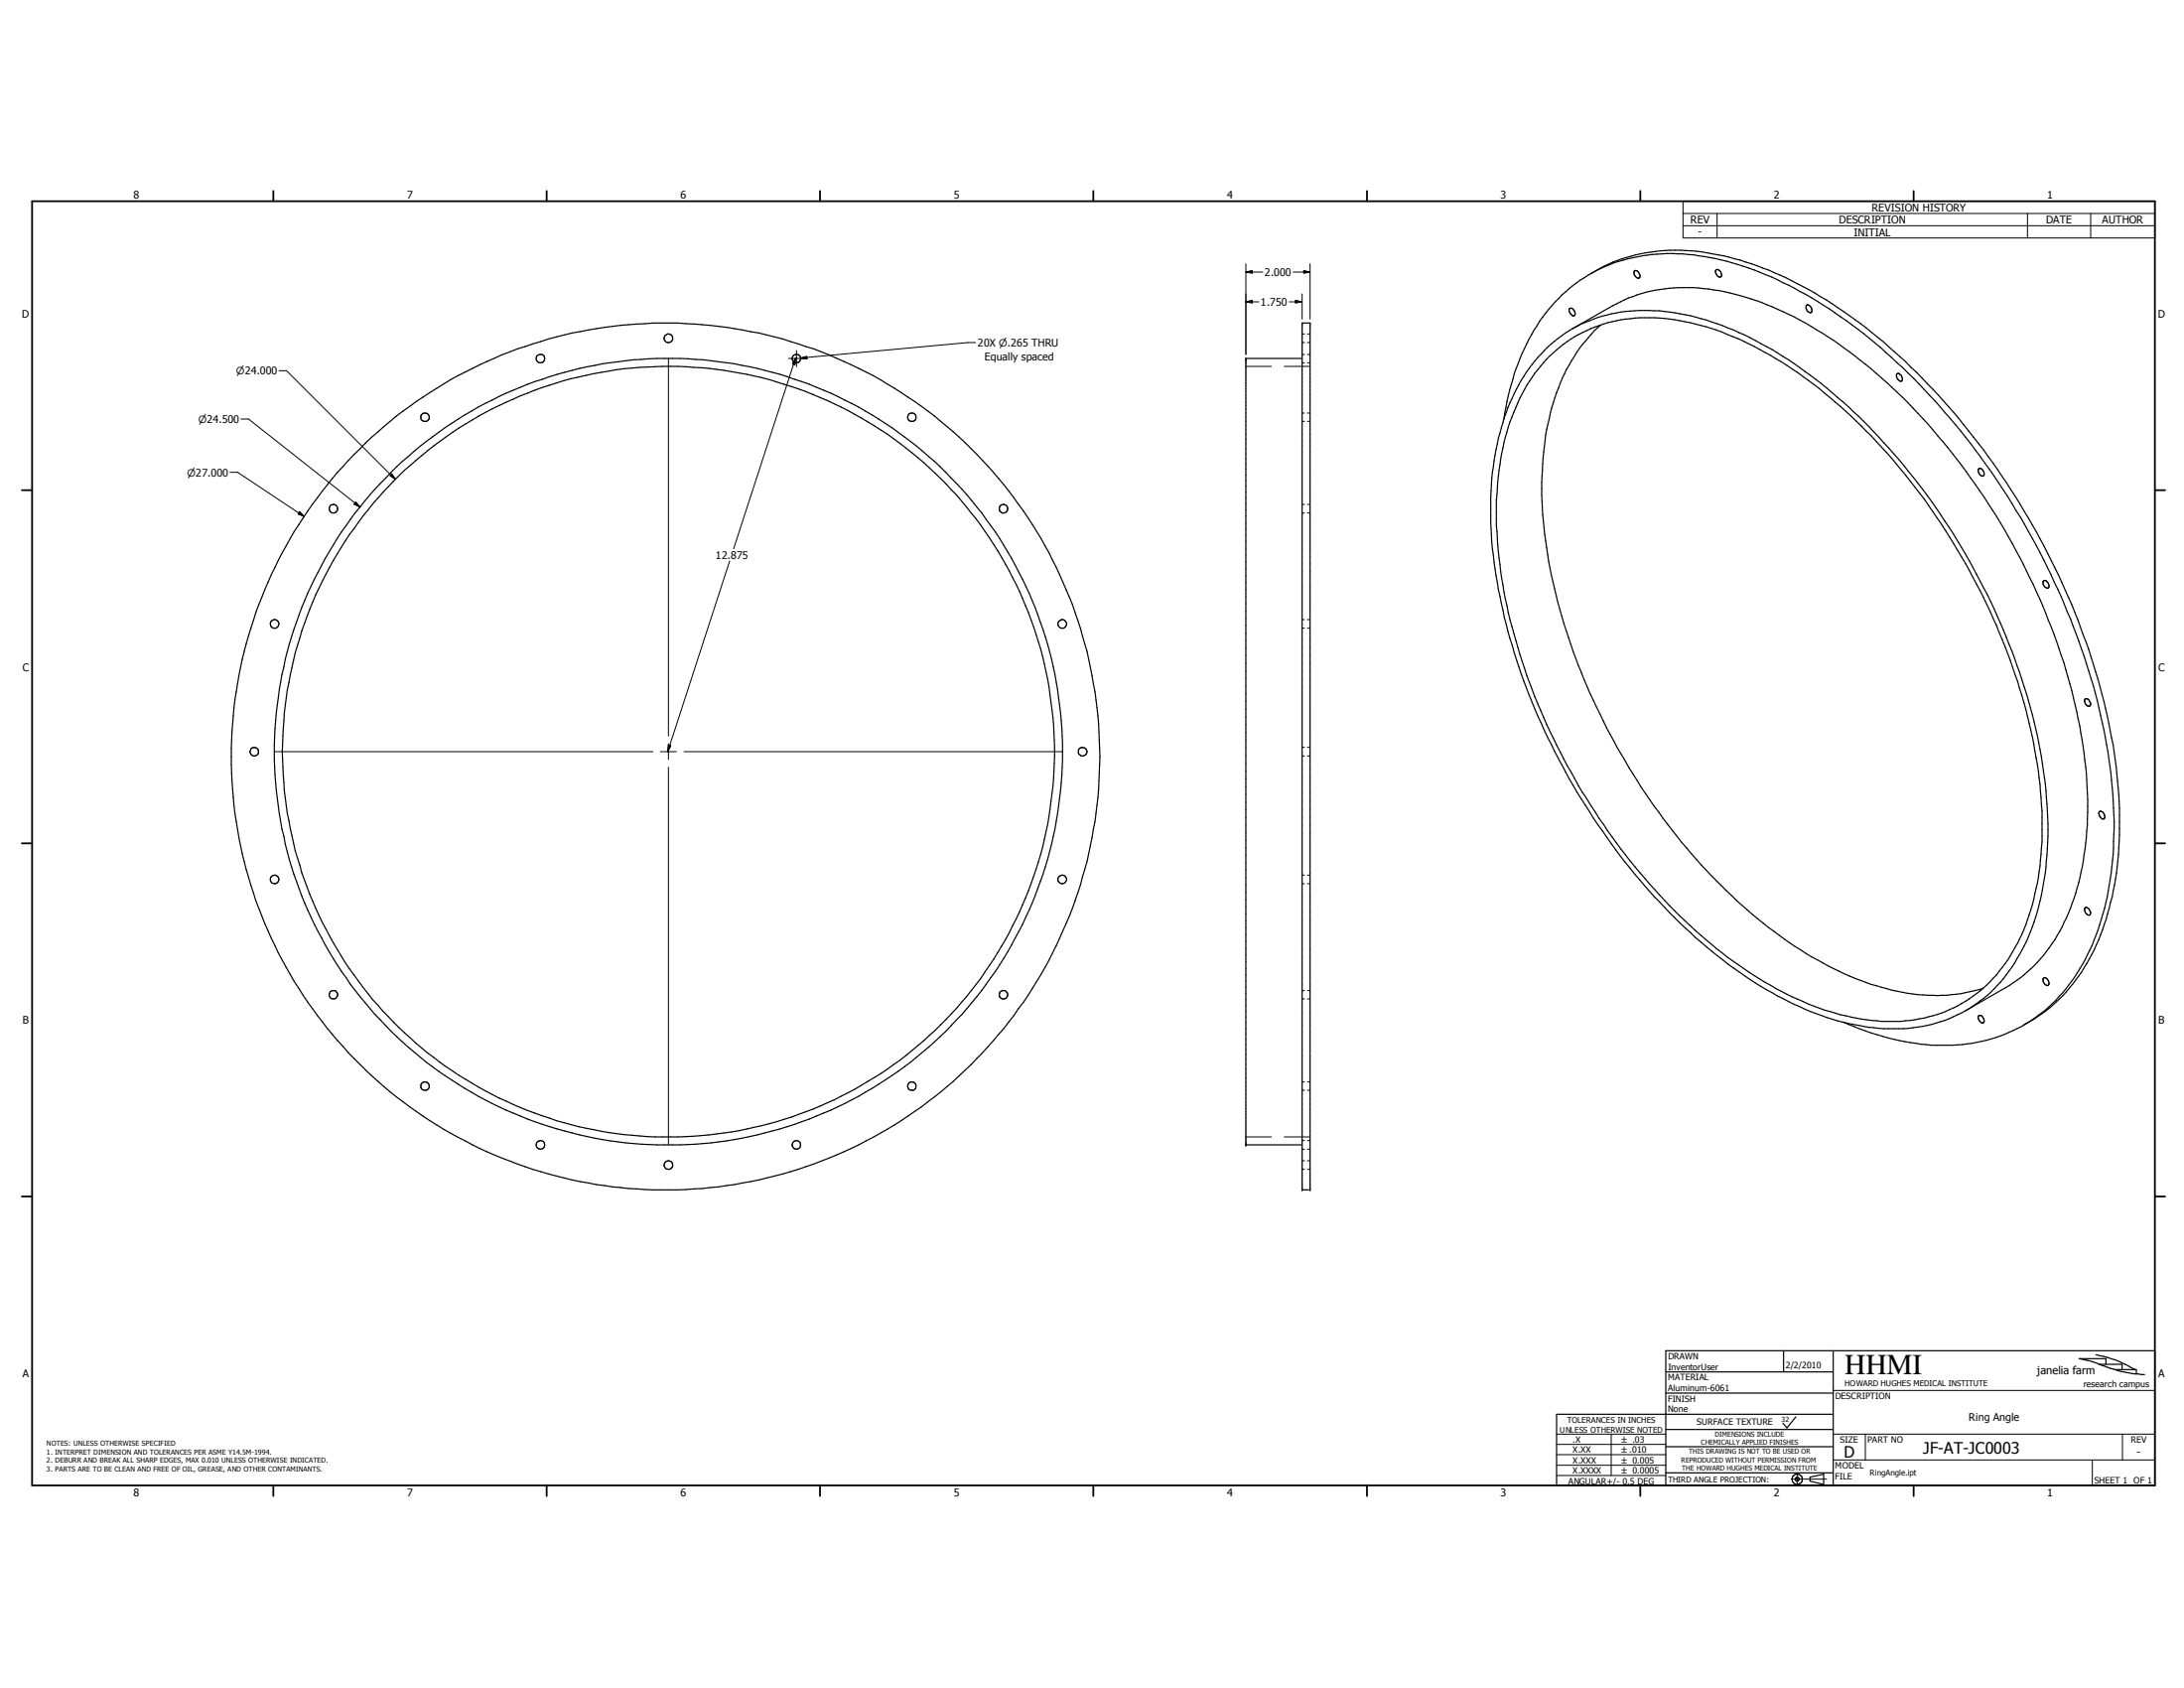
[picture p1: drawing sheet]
<svg xmlns="http://www.w3.org/2000/svg" width="279mm" height="216mm" viewBox="0 0 279 216" stroke-linecap="round" stroke-linejoin="round" font-family="sans-serif">
<g fill="none" stroke="#000" stroke-width=".15">
<path d="M200.8 39.5a.58 .58 0 0 1 .6 .2 .58 .58 0 0 1 0 .7 .71 .71 0 0 1-.6-.9zM204.2 34.6l-.7 .4M204.3 34.6a21.8 21.8 0 0 1 13-1.9 36.5 36.5 0 0 1 13 4.6 61 61 0 0 1 11 7.8l2.8 2.6a78.1 78.1 0 0 1 5.4 5.9 92.1 92.1 0 0 1 19 37 62.8 62.8 0 0 1 1.8 18.7 34.1 34.1 0 0 1-3.9 14.1 20.6 20.6 0 0 1-6.7 7.2M209 34.7l.2-.1a.64 .64 0 0 1 .5 1 .63 .63 0 0 1-.7-.5zM219.5 34.6l.1-.1a.66 .66 0 0 1 .5 .9 .68 .68 0 0 1-.6-.8zM231.2 39a.62 .62 0 0 1 .5 .4 .62 .62 0 0 1-.1 .6 .64 .64 0 0 1-.4-1zM45.3 58.1a55.6 55.6 0 0 1 94.2 27.2 56.6 56.6 0 0 1 1.2 11.5 56.3 56.3 0 0 1-.6 8.3 55.6 55.6 0 0 1-64.8 46.2 55.6 55.6 0 0 1-44.5-66 55.5 55.5 0 0 1 14.5-27.2zM159.4 45.8h.1M159.4 45.8h7.2M159.4 45.8v100.6M166.6 41.3h.1M166.6 41.3h1"/>
<path d="M166.6 41.3v110.9M167.6 41.3h.1M167.6 41.3v110.9M192.4 53.6a28.4 28.4 0 0 1 5.7-14 21.5 21.5 0 0 1 12.4-7.3 27.4 27.4 0 0 1 13.6 1.4 51.4 51.4 0 0 1 16.1 9.4 74.5 74.5 0 0 1 10.4 10.4l3.1 4a91.5 91.5 0 0 1 16.1 35 61.8 61.8 0 0 1 1.3 10.9v3.4a35.9 35.9 0 0 1-3.2 14.7 21 21 0 0 1-11.4 10.8 21.8 21.8 0 0 1-10.8 1.3 35.4 35.4 0 0 1-9.9-2.9M197.6 44.8a17.9 17.9 0 0 1 14-5 25.4 25.4 0 0 1 7.4 1.4 44.2 44.2 0 0 1 12.6 6.8 76 76 0 0 1 17.7 19.4 81.7 81.7 0 0 1 11.9 29.4 52.4 52.4 0 0 1 .5 14.8 27.4 27.4 0 0 1-4.3 12.1 17.6 17.6 0 0 1-13.9 7.9 22.1 22.1 0 0 1-5.1-.3 36.2 36.2 0 0 1-13.1-5.1 66.8 66.8 0 0 1-16.8-15.2 82.7 82.7 0 0 1-16.8-35.6 51.9 51.9 0 0 1-.9-13.4 30.1 30.1 0 0 1 4.5-14.4l1.5-1.9zM197.9 45.9a17.3 17.3 0 0 1 11.9-5.3 30 30 0 0 1 13.9 3.4 56.1 56.1 0 0 1 16.4 12.5 81.2 81.2 0 0 1 20.1 38.7 66.1 66.1 0 0 1 1 8.5v4a33.4 33.4 0 0 1-2.5 11.8 19.4 19.4 0 0 1-7.2 8.6 17.9 17.9 0 0 1-8.3 2.5h-2.5a30.7 30.7 0 0 1-9.3-2.2 51.1 51.1 0 0 1-14.5-9.4 83.5 83.5 0 0 1-19-26.3 82.7 82.7 0 0 1-4.9-14.3l-.2-.9a58 58 0 0 1-1.4-10.3 43.5 43.5 0 0 1 .7-9.2 26.1 26.1 0 0 1 4.2-10.2zM201.2 42l5.1-2.9a20.3 20.3 0 0 1 13.6-1.9 41.2 41.2 0 0 1 16.7 7.8 65.7 65.7 0 0 1 11.3 10.8 83 83 0 0 1 17.8 35.3 51.2 51.2 0 0 1 1 17.5 27.3 27.3 0 0 1-4.2 12.1 18.1 18.1 0 0 1-5.9 5.6l-5.1 2.9M204.8 41.6a22.8 22.8 0 0 0-6.8 12.6 46.2 46.2 0 0 0 .1 17.6 81.1 81.1 0 0 0 23.4 42.8 53.2 53.2 0 0 0 15.1 10.2 28.2 28.2 0 0 0 12.5 2.5l1.8-.2 2.8-.7M242.7 47.8a.44 .44 0 0 1 .6 .4l.1 .4a.27 .27 0 0 1-.3 .2 .27 .27 0 0 1-.2-.2 .71 .71 0 0 1-.2-.8zM253.1 60a.53 .53 0 0 1 .7 .5v.2a.36 .36 0 0 1-.4 .2 .36 .36 0 0 1-.2-.4l-.1-.2zM50 60.4a50.2 50.2 0 0 1 13.8-9.7 50.5 50.5 0 0 1 24.2-4.8 60.2 60.2 0 0 1 8.9 1.2 50.3 50.3 0 0 1 38.4 57 50.3 50.3 0 0 1-54.2 42.2 50.3 50.3 0 0 1-43-33 50.3 50.3 0 0 1 11.9-52.9zM51.7 60.2a49.4 49.4 0 0 1 82.5 27.6 49.4 49.4 0 0 1-.2 17.7 49.4 49.4 0 0 1-55.6 39.4 49.4 49.4 0 0 1-42-53.6 49.7 49.7 0 0 1 15.3-31.1z"/>
<path d="M261.5 74.3h.2l.3 .2a.51 .51 0 0 1 0 .7 .66 .66 0 0 1-.5-.9zM266.8 89.4h.2a1.02 1.02 0 0 1 .5 .7l-.2 .2a.68 .68 0 0 1-.6-.8zM266.8 116a.64 .64 0 0 1 .5 1v.1a.64 .64 0 0 1-.5-1.1zM268.6 103.8a.57 .57 0 0 1 .6 .3 .57 .57 0 0 1-.1 .7 .74 .74 0 0 1-.5-1zM253.1 129.9h.1a.67 .67 0 0 1 .6 .8 .36 .36 0 0 1-.3 .1 .36 .36 0 0 1-.3-.3l-.1-.3zM259.6 130.7l-.7 .4M261.5 125.1a.61 .61 0 0 1 .6 .8 .39 .39 0 0 1-.4 .1 .39 .39 0 0 1-.2-.3l-.1-.2v-.3zM159.4 146.4h.1M159.4 146.4h7.2M166.6 152.2h.1M166.6 152.2h1M167.6 152.2h.1"/>
<path d="M213.1 178.2h21.4M213.1 175.5h21.4M228.2 172.8v2.7M234.5 172.8v17.2M268.1 173.3a14.2 14.2 0 0 1 5 1.9M268.6 174.5a8.9 8.9 0 0 0-2.6-.7h3.4v.7M268.6 174.5h2.9v.7M268.6 174.5a18 18 0 0 0 5.8 1.3M270.6 175.2h2.7v.5M213.1 182.8h21.4M213.1 188.4h21.4M213.1 185h21.4"/>
<path d="M229.7 181.2l-1.1 1.4-.5-.6M229.8 189l.2-.1 .2 .2-.2 .3h-.2l-.1-.1v-.1zM231.6 188.9l1.7-.3v1.3l-1.7-.5zM234.5 180.9h-35.4v9.1h76.6v-17.2h-62.6v17.2"/>
<circle cx="54.4" cy="53.4" r=".56"/>
<circle cx="69.1" cy="45.9" r=".55"/>
<circle cx="85.5" cy="43.3" r=".54"/>
<circle cx="101.9" cy="45.9" r=".53"/>
<circle cx="116.6" cy="53.4" r=".55"/>
<circle cx="35.1" cy="79.8" r=".56"/>
<circle cx="42.7" cy="65.1" r=".55"/>
<circle cx="128.4" cy="65.1" r=".55"/>
<circle cx="135.9" cy="79.8" r=".56"/>
<circle cx="32.5" cy="96.1" r=".56"/>
<circle cx="138.5" cy="96.1" r=".55"/>
<circle cx="35.1" cy="112.5" r=".55"/>
<circle cx="135.9" cy="112.5" r=".55"/>
<circle cx="42.6" cy="127.2" r=".53"/>
<circle cx="54.4" cy="138.9" r=".56"/>
<circle cx="116.7" cy="138.9" r=".55"/>
<circle cx="128.4" cy="127.2" r=".52"/>
<circle cx="69.2" cy="146.4" r=".56"/>
<circle cx="85.5" cy="149" r=".54"/>
<circle cx="101.9" cy="146.4" r=".55"/>
<circle cx="229.9" cy="189.2" r=".67"/>
</g>
<g fill="none" stroke="#000" stroke-width=".13">
<path d="M159.4 38.6l.8-.2v.3zM159.4 34.8l.8-.2v.3zM159.4 38.6h1.6M159.4 33.7v11.6M159.4 34.8h2.1M164.9 38.6h1.7M165.4 34.8h2.2M165.7 38.4l.9 .2-.9 .1zM166.6 37.6v3.2M166.8 34.6l.8 .2-.8 .1zM167.6 33.7v7.1M215.3 25.7h60.4v4.7h-60.4z"/>
<path d="M215.3 27.3h60.4M215.3 28.9h60.4M219.7 27.3v3.1M259.4 27.3v3.1M267.5 27.3v3.1M30.8 53.6h1l14.3 11.3M35.7 47.4h1l13.9 13.9M85.5 45.8v48.3M100.9 45.8h2M101.8 45.8l-.1 .9-.3-.2zM101.8 45.8l-7.9 24.4M101.9 44.8v2.1"/>
<path d="M102.4 45.8l.8-.2 .1 .3zM124.8 43.8h-1l-21.4 2M159.4 46.9h3.2M164.3 46.9h3.3M166.6 43.8h.3M166.6 42.7h.3M166.6 46.4h.3M166.6 45.3h.3M166.6 53.9h.3M166.6 52.8h.3M167.3 43.8h.3M167.3 42.7h.3"/>
<path d="M167.3 46.4h.3M167.3 45.3h.3M167.3 53.9h.3M167.3 52.8h.3M29.4 60.4h1l8.5 5.6M38.3 65.4l.6 .6-.8-.3zM45.5 64.2l.6 .7-.8-.4zM49.9 60.8l.2-.2 .5 .7zM93.3 71.8l-7.9 24.3M166.6 65.6h.3M166.6 64.5h.3M166.6 79.2h.3"/>
<path d="M167.3 65.6h.3M167.3 64.5h.3M167.3 79.2h.3M35.1 96.1h48.4M84.5 96.1h2M85.5 95.3l.3 .1-.4 .7zM85.5 95.1v2.1M85.5 98.1v48.3M87.5 96.1h48.4M166.6 80.3h.3M166.6 96.7h.3M166.6 95.6h.3"/>
<path d="M167.3 80.3h.3M167.3 96.7h.3M167.3 95.6h.3M166.6 113h.3M166.6 111.9h.3M167.3 113h.3M167.3 111.9h.3M166.6 127.8h.3M166.6 126.7h.3M166.6 139.4h.3M166.6 138.4h.3M167.3 127.8h.3"/>
<path d="M167.3 126.7h.3M167.3 139.4h.3M167.3 138.4h.3M159.4 145.4h3.2M164.3 145.4h3.3M166.6 147h.3M166.6 145.9h.3M166.6 149.6h.3M166.6 148.5h.3M167.3 147h.3M167.3 145.9h.3M167.3 149.6h.3"/>
<path d="M167.3 148.5h.3M234.5 177.8h41.2M199.1 188.7h14M199.1 187.4h14M199.1 186.1h14M199.1 184.7h14M199.1 183.4h14M206.1 183.4v5.3M229.2 189.2h4.5M229.9 188.5v1.4M234.5 183.4h41.2M234.5 186.7h41.2"/>
<path d="M238.6 183.4v3.3M267.7 186.7v3.3M271.5 183.4v3.3"/>
</g>
<g fill="none" stroke="#000" stroke-width=".23">
<path d="M4.1 25.7h271.6v164.3h-271.6zM35 24.4v1.3M69.9 24.4v1.3M104.9 24.4v1.3M139.9 24.4v1.3M174.9 24.4v1.3M209.8 24.4v1.3M244.8 24.4v1.3M2.8 62.7h1.3M275.7 62.7h1.3M2.8 107.9h1.3M275.7 107.9h1.3"/>
<path d="M2.8 153h1.3M275.7 153h1.3M35 190v1.3M69.9 190v1.3M104.9 190v1.3M139.9 190v1.3M174.9 190v1.3M209.8 190v1.3M244.8 190v1.3"/>
</g>
<path d="M159.4 38.6l.8-.2v.3zM159.4 34.8l.8-.2v.3zM165.7 38.4l.9 .2-.9 .1zM166.8 34.6l.8 .2-.8 .1zM101.8 45.8l-.1 .9-.3-.2zM102.4 45.8l.8-.2 .1 .3zM38.3 65.4l.6 .6-.8-.3zM45.5 64.2l.6 .7-.8-.4zM49.9 60.8l.2-.2 .5 .7zM85.5 95.3l.3 .1-.4 .7z" fill="#000"/>
<text font-size="3.7" x="236" y="175.8">HHMI</text>
<g font-size="2">
<text x="246" y="186">JF-AT-JC0003</text>
<text x="235.9" y="186.4">D</text>
</g>
<text font-size="1.4" x="260.6" y="175.7">janelia farm</text>
<g font-size="1.3">
<text x="17.1" y="25.4">8</text>
<text x="52.1" y="25.4">7</text>
<text x="87.1" y="25.4">6</text>
<text x="122" y="25.4">5</text>
<text x="157" y="25.4">4</text>
<text x="192" y="25.4">3</text>
<text x="216.3" y="28.6">REV</text>
<text x="226.9" y="25.4">2</text>
<text x="235.3" y="28.6">DESCRIPTION</text>
<text x="239.5" y="27.1">REVISION HISTORY</text>
<text x="261.8" y="28.6">DATE</text>
<text x="261.9" y="25.4">1</text>
<text x="268.9" y="28.6">AUTHOR</text>
<text x="161.8" y="35.3">2.000</text>
<text x="217.3" y="30.1">-</text>
<text x="237.2" y="30.2">INITIAL</text>
<text x="2.8" y="40.6">D</text>
<text x="161.3" y="39.1">1.750</text>
<text x="276.1" y="40.6">D</text>
<text x="30.2" y="47.9">⌀24.000</text>
<text x="125.1" y="44.3">20X ⌀.265 THRU</text>
<text x="125.9" y="46.1">Equally spaced</text>
<text x="25.4" y="54.1">⌀24.500</text>
<text x="24" y="60.9">⌀27.000</text>
<text x="91.6" y="71.5">12.875</text>
<text x="2.9" y="85.8">C</text>
<text x="276.1" y="85.8">C</text>
<text x="2.9" y="131">B</text>
<text x="276.1" y="131">B</text>
<text x="2.9" y="176.1">A</text>
<text x="276.1" y="176.1">A</text>
<text x="251.9" y="181.7">Ring Angle</text>
<text x="17.1" y="191.3">8</text>
<text x="52.1" y="191.3">7</text>
<text x="87.1" y="191.3">6</text>
<text x="122" y="191.3">5</text>
<text x="157" y="191.3">4</text>
<text x="192" y="191.3">3</text>
<text x="226.9" y="191.3">2</text>
<text x="261.9" y="191.3">1</text>
<text x="273.4" y="186.1">-</text>
</g>
<g font-size="1.1">
<text x="213.4" y="173.8">DRAWN</text>
<text x="213.4" y="179.3">FINISH</text>
<text x="213.4" y="176.5">MATERIAL</text>
<text x="213.4" y="177.9">Aluminum-6061</text>
<text x="213.4" y="175.2">InventorUser</text>
<text x="228.4" y="175">2/2/2010</text>
<text x="234.8" y="178.9">DESCRIPTION</text>
<text x="266.6" y="177.4">research campus</text>
<text x="201.2" y="184.5">.X</text>
<text x="201.2" y="185.8">X.XX</text>
<text x="207.5" y="184.5">± .03</text>
<text x="207.5" y="185.8">±.010</text>
<text x="213.4" y="180.6">None</text>
<text x="217.1" y="182.3">SURFACE TEXTURE</text>
<text x="235.4" y="184.5">SIZE</text>
<text x="238.9" y="184.5">PART NO</text>
<text x="272.6" y="184.5">REV</text>
<text x="200.7" y="189.8">ANGULAR+/- 0.5 DEG</text>
<text x="201.2" y="187.2">X.XXX</text>
<text x="201.2" y="188.5">X.XXXX</text>
<text x="207.5" y="187.2">± 0.005</text>
<text x="207.5" y="188.5">± 0.0005</text>
<text x="234.8" y="187.8">MODEL</text>
<text x="234.8" y="189.2">FILE</text>
<text x="268" y="189.7">SHEET 1 OF 1</text>
</g>
<g font-size="1">
<text x="236" y="177.2">HOWARD HUGHES MEDICAL INSTITUTE</text>
<text x="199.6" y="183.2">UNLESS OTHERWISE NOTED</text>
<text x="200.5" y="182">TOLERANCES IN INCHES</text>
<text x="213.4" y="189.6">THIRD ANGLE PROJECTION:</text>
<text x="239.2" y="188.7">RingAngle.ipt</text>
</g>
<g font-size=".9">
<text x="6" y="184.9">NOTES: UNLESS OTHERWISE SPECIFIED</text>
<text x="216.1" y="186">THIS DRAWING IS NOT TO BE USED OR</text>
<text x="217.6" y="184.8">CHEMICALLY APPLIED FINISHES</text>
<text x="219.4" y="183.8">DIMENSIONS INCLUDE</text>
<text x="227.9" y="181.9">32</text>
<text x="6" y="186">1. INTERPRET DIMENSION AND TOLERANCES PER ASME Y14.5M-1994.</text>
<text x="6" y="187.1">2. DEBURR AND BREAK ALL SHARP EDGES, MAX 0.010 UNLESS OTHERWISE INDICATED.</text>
<text x="6" y="188.2">3. PARTS ARE TO BE CLEAN AND FREE OF OIL, GREASE, AND OTHER CONTAMINANTS.</text>
<text x="215.1" y="187.1">REPRODUCED WITHOUT PERMISSION FROM</text>
<text x="215.2" y="188.1">THE HOWARD HUGHES MEDICAL INSTITUTE</text>
</g>
</svg>
